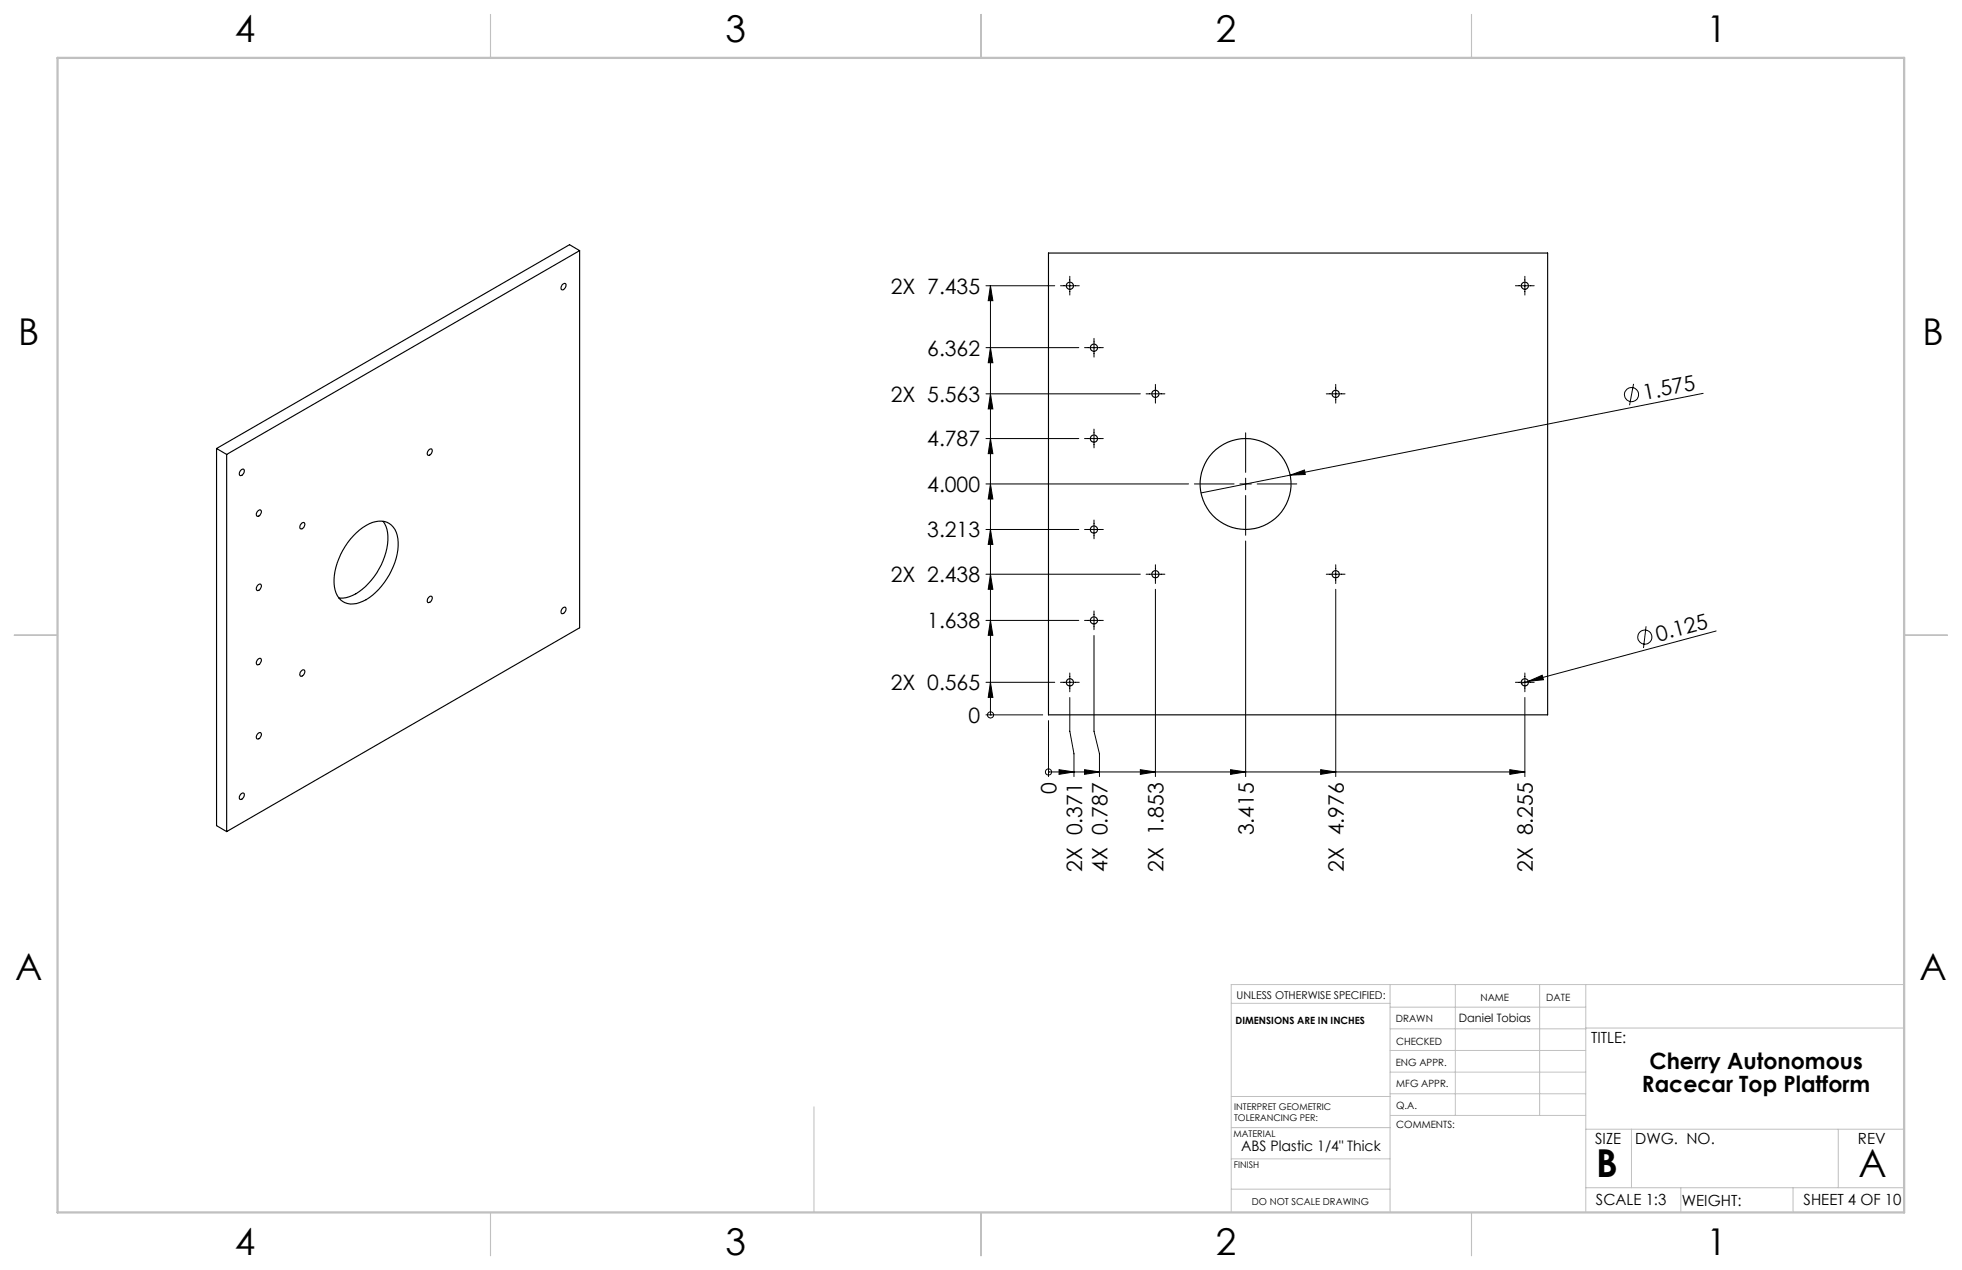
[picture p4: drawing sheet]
<svg xmlns="http://www.w3.org/2000/svg" width="432mm" height="279mm" viewBox="0 0 432 279" stroke-linecap="round" stroke-linejoin="round" font-family="sans-serif">
<g fill="none" stroke="#000" stroke-width=".22">
<path d="M217 62.9h15.1M217 76.5h20.4M218 62.9v94.4M218 76.5l.5 3.3h-1zM218 62.9l.5 3.2h-1zM233.4 62.9h4.1M235.4 60.8v4.1M238.7 76.5h4.1M240.8 74.4v4.2M333.5 62.9h4.1M335.6 60.8v4.1M217 86.6h34"/>
<path d="M217 96.5h20.4M218 96.5l.5 3.3h-1zM218 86.6l.5 3.4h-1zM238.7 96.5h4.1M240.8 94.4v4.1M252.2 86.6h4.2M254.3 84.6v4.1M274.1 95.2v8.7M291.9 86.6h4.1M294 84.6v4.1M359.5 84.5l-.9 4.6M374.8 86.5l-90.8 18"/>
<path d="M217 116.5h20.4M217 106.5h44.6M218 116.5l.5 3.3h-1zM218 106.5l.5 3.3h-1zM238.7 116.5h4.1M240.8 114.4v4.1M262.9 106.5h8.7M272.9 106.5h2.5M274.1 119v51.9M274.1 105.2v2.5M274.1 109v8.8M276.7 106.5h8.7"/>
<path d="M284 104.5l3.1-1.1 .2 1zM284 104.5l-19.7 3.9M217 126.3h34M217 136.5h20.4M218 136.5l.5 3.3h-1zM218 126.3l.5 3.3h-1zM238.7 136.5h4.1M240.8 139.8v21.1l1.2 4.9v5.1M240.8 134.4v4.1M252.2 126.3h4.2M254.3 129.6v41.3M254.3 124.2v4.2"/>
<path d="M291.9 126.3h4.1M294 129.6v41.3M294 124.2v4.2M362.3 137.8l-.6 4.8M377.7 138.8l-41.4 11.1M217 150.1h15.1M217 157.3h12.5M218 150.1l.5 3.3h-1zM218 157.3h.1M230.8 158.5v12.4M233.4 150.1h4.1M235.4 153.5v7.4l1 4.9v5.1"/>
<path d="M235.4 148.1v4.1M333.5 150.1h4.1M335.6 153.5v17.4M335.6 148.1v4.1M336.3 149.9l3.1-1.3 .3 .9zM336.3 149.9l-1.5 .4M230.8 169.8h.1M230.8 169.8h104.8M233.1 169.3l3.3 .5-3.3 .6zM238.7 169.3l3.3 .5-3.3 .6zM251 169.3l3.3 .5-3.3 .6zM270.8 169.3l3.3 .5-3.3 .6z"/>
<path d="M290.7 169.3l3.3 .5-3.3 .6zM332.3 169.3l3.3 .5-3.3 .6z"/>
<circle cx="359.1" cy="86.8" r="1.56"/>
<circle cx="218" cy="157.3" r=".68"/>
<circle cx="362" cy="140.2" r="1.56"/>
<circle cx="230.7" cy="169.8" r=".68"/>
</g>
<g fill="none" stroke="#c0c0c0" stroke-width=".22">
<path d="M305.9 216.6v50.1M320.3 216.6v28.8M338.8 216.6v28.8M349 216.6v50.1M419.1 216.6h-148.1v50.1M271 220.7h34.9M305.9 231.1h43.1M305.9 226.3h43.1M305.9 221.6h43.1M305.9 235.9h43.1M349 226.2h70.1M179.1 243.5v23.2"/>
<path d="M271 255h34.9M271 248.1h35M271 241.2h35M305.9 240.6h43.1M306 245.4h43M349 248.4h70.1M359.1 248.4v12.9M404.6 248.4v12.9M271 261.6h34.9M349 261.3h70.1M369.9 261.3v5.4M394.6 261.3v5.4"/>
</g>
<path d="M108 3.2v9.5M215.9 3.2v9.5M323.8 3.2v9.5M3.1 139.7h9.6M419.1 139.7h9.5M108 266.7v9.6M215.9 266.7v9.6M323.8 266.7v9.6" fill="none" stroke="#c0c0c0" stroke-width=".25"/>
<path d="M12.7 12.7h406.4v254h-406.4z" fill="none" stroke="#c0c0c0" stroke-width=".5"/>
<g fill="#000">
<path d="M284 104.5l3.1-1.1 .2 1zM336.3 149.9l3.1-1.3 .3 .9z"/>
<path d="M218 150.1l.5 3.3h-1zM218 136.5l.5 3.3h-1zM218 126.3l.5 3.3h-1zM218 116.5l.5 3.3h-1zM218 106.5l.5 3.3h-1zM218 96.5l.5 3.3h-1zM218 86.6l.5 3.4h-1zM218 76.5l.5 3.3h-1zM218 62.9l.5 3.2h-1z"/>
<path d="M233.1 169.3l3.3 .5-3.3 .6zM238.7 169.3l3.3 .5-3.3 .6zM251 169.3l3.3 .5-3.3 .6zM270.8 169.3l3.3 .5-3.3 .6zM290.7 169.3l3.3 .5-3.3 .6zM332.3 169.3l3.3 .5-3.3 .6z"/>
</g>
<g fill="none" stroke="#000" stroke-width=".25">
<path d="M127.6 55.1l-2.3-1.3-77.6 44.9M127.6 55.1l-77.7 44.9M127.6 55.1v83l-77.7 44.9M230.8 55.7h109.8v101.6h-109.8zM123.7 62.7l.6-.4a.84 .84 0 0 1 .2 1 .84 .84 0 0 1-.9 .4l-.1-.5zM47.7 98.7l2.2 1.3M47.7 98.7v82.9l2.2 1.4M49.9 100v83M94.5 98.9l.4-.2a.87 .87 0 0 1 .1 1 .87 .87 0 0 1-.8 .5l-.1-.6zM53.1 103.3l.4-.1a.86 .86 0 0 1 .2 .9 .86 .86 0 0 1-.9 .5l-.1-.5zM56.7 112.5a.51 .51 0 0 1 .7-.2 .97 .97 0 0 1-.8 1.3l-.2-.6zM66.4 115.1l.4-.2a.78 .78 0 0 1 .1 1 .78 .78 0 0 1-.9 .3l.1-.7z"/>
<path d="M77.8 117.9a7.8 7.8 0 0 1 6.8-3.2 4.3 4.3 0 0 1 3 4.6 15.2 15.2 0 0 1-7.8 13 4 4 0 0 1-5.9-1.9 12.4 12.4 0 0 1 2.1-10.2zM84.3 114.7a8.5 8.5 0 0 1 .4 7.7 14.5 14.5 0 0 1-7.8 8.9l-1.4 .3h-.9M56.9 128.6l.4-.1a.86 .86 0 0 1 .1 .9 .86 .86 0 0 1-.8 .5l-.2-.5zM94.3 131.5a.45 .45 0 0 1 .4-.3 .45 .45 0 0 1 .4 .2 .8 .8 0 0 1-.2 .8 .8 .8 0 0 1-.8 .2v-.4zM123.9 133.7l.4-.1a.86 .86 0 0 1 .2 .9 .86 .86 0 0 1-.9 .5l-.1-.6zM56.9 145l.4-.2a.86 .86 0 0 1 .1 1 .86 .86 0 0 1-.8 .5l-.2-.6zM66.3 147.7a.45 .45 0 0 1 .3-.3 .45 .45 0 0 1 .5 .2l-.2 .7-.6 .5a.62 .62 0 0 1-.4-.5 .62 .62 0 0 1 .4-.6zM53.1 174.6l.4-.2a.84 .84 0 0 1 .2 1 .84 .84 0 0 1-.9 .5l-.1-.6zM56.7 161.5l.6-.4a.84 .84 0 0 1 .1 1 .84 .84 0 0 1-.8 .5l-.2-.6z"/>
<circle cx="235.5" cy="62.9" r=".79"/>
<circle cx="240.7" cy="76.5" r=".8"/>
<circle cx="335.6" cy="62.9" r=".79"/>
<circle cx="240.8" cy="96.5" r=".79"/>
<circle cx="254.3" cy="86.6" r=".8"/>
<circle cx="294" cy="86.6" r=".79"/>
<circle cx="240.8" cy="116.5" r=".79"/>
<circle cx="274.1" cy="106.5" r="10"/>
<circle cx="240.8" cy="136.5" r=".79"/>
<circle cx="254.3" cy="126.3" r=".8"/>
<circle cx="294" cy="126.3" r=".79"/>
<circle cx="235.5" cy="150.1" r=".8"/>
<circle cx="335.6" cy="150.1" r=".8"/>
</g>
<g font-size="8.5">
<text x="351.3" y="259">B</text>
<text x="409.1" y="258.9">A</text>
</g>
<g font-size="8.1">
<text x="51.7" y="9.3">4</text>
<text x="159.7" y="9.3">3</text>
<text x="267.6" y="9.3">2</text>
<text x="375.6" y="9.3">1</text>
<text x="4" y="76">B</text>
<text x="423.1" y="76">B</text>
<text x="3.3" y="215.7">A</text>
<text x="422.4" y="215.7">A</text>
<text x="51.7" y="276">4</text>
<text x="159.7" y="276">3</text>
<text x="267.6" y="276">2</text>
<text x="375.6" y="276">1</text>
</g>
<g font-size="4.9">
<text x="363" y="235.3">Cherry Autonomous</text>
<text x="361.4" y="240.2">Racecar Top Platform</text>
</g>
<g font-size="4.7">
<text x="196.1" y="64.6">2X 7.435</text>
<text x="204.1" y="78.2">6.362</text>
<text x="196.1" y="88.4">2X 5.563</text>
<text x="361.9" y="88" transform="rotate(-11 361.9 88)">1.575</text>
<text x="204.1" y="98.2">4.787</text>
<text x="204.1" y="108.2">4.000</text>
<text x="204.1" y="118.2">3.213</text>
<text x="196.1" y="128.1">2X 2.438</text>
<text x="204.1" y="138.2">1.638</text>
<text x="364.9" y="141.1" transform="rotate(-15 364.9 141.1)">0.125</text>
<text x="196.1" y="151.9">2X 0.565</text>
<text x="213.1" y="159">0</text>
<text x="232.5" y="174.7" transform="rotate(-90 232.5 174.7)">0</text>
<text x="275.9" y="183.8" transform="rotate(-90 275.9 183.8)">3.415</text>
<text x="238.2" y="191.8" transform="rotate(-90 238.2 191.8)">2X 0.371</text>
<text x="243.8" y="191.8" transform="rotate(-90 243.8 191.8)">4X 0.787</text>
<text x="256.1" y="191.8" transform="rotate(-90 256.1 191.8)">2X 1.853</text>
<text x="295.7" y="191.8" transform="rotate(-90 295.7 191.8)">2X 4.976</text>
<text x="337.4" y="191.8" transform="rotate(-90 337.4 191.8)">2X 8.255</text>
</g>
<g font-size="3.4">
<text x="350.2" y="229.5">TITLE:</text>
<text x="351.1" y="251.6">SIZE</text>
<text x="359.9" y="251.6">DWG. NO.</text>
<text x="408.9" y="251.7">REV</text>
<text x="351.2" y="265.2">SCALE 1:3</text>
<text x="370.1" y="265.3">WEIGHT:</text>
<text x="396.9" y="265.2">SHEET 4 OF 10</text>
</g>
<text font-size="3.2" x="273.1" y="253.3">ABS Plastic 1/4&quot; Thick</text>
<text font-size="2.5" x="321.1" y="224.9">Daniel Tobias</text>
<text font-size="2.4" x="272.2" y="219.7">UNLESS OTHERWISE SPECIFIED:</text>
<g font-size="2.2">
<text x="325.8" y="220.2">NAME</text>
<text x="340.3" y="220.2">DATE</text>
<text x="271.9" y="225.3">DIMENSIONS ARE IN INCHES</text>
<text x="307.2" y="224.9">DRAWN</text>
<text x="307.3" y="229.8">CHECKED</text>
<text x="307.2" y="234.5">ENG APPR.</text>
<text x="307.3" y="239.2">MFG APPR.</text>
<text x="307.3" y="243.9">Q.A.</text>
<text x="307.3" y="248.1">COMMENTS:</text>
</g>
<text font-size="2.1" x="275.5" y="265.1">DO NOT SCALE DRAWING</text>
<g font-size="2">
<text x="271.6" y="244.1">INTERPRET GEOMETRIC</text>
<text x="271.5" y="250.2">MATERIAL</text>
<text x="271.6" y="246.6">TOLERANCING PER:</text>
<text x="271.5" y="257">FINISH</text>
</g>
</svg>
